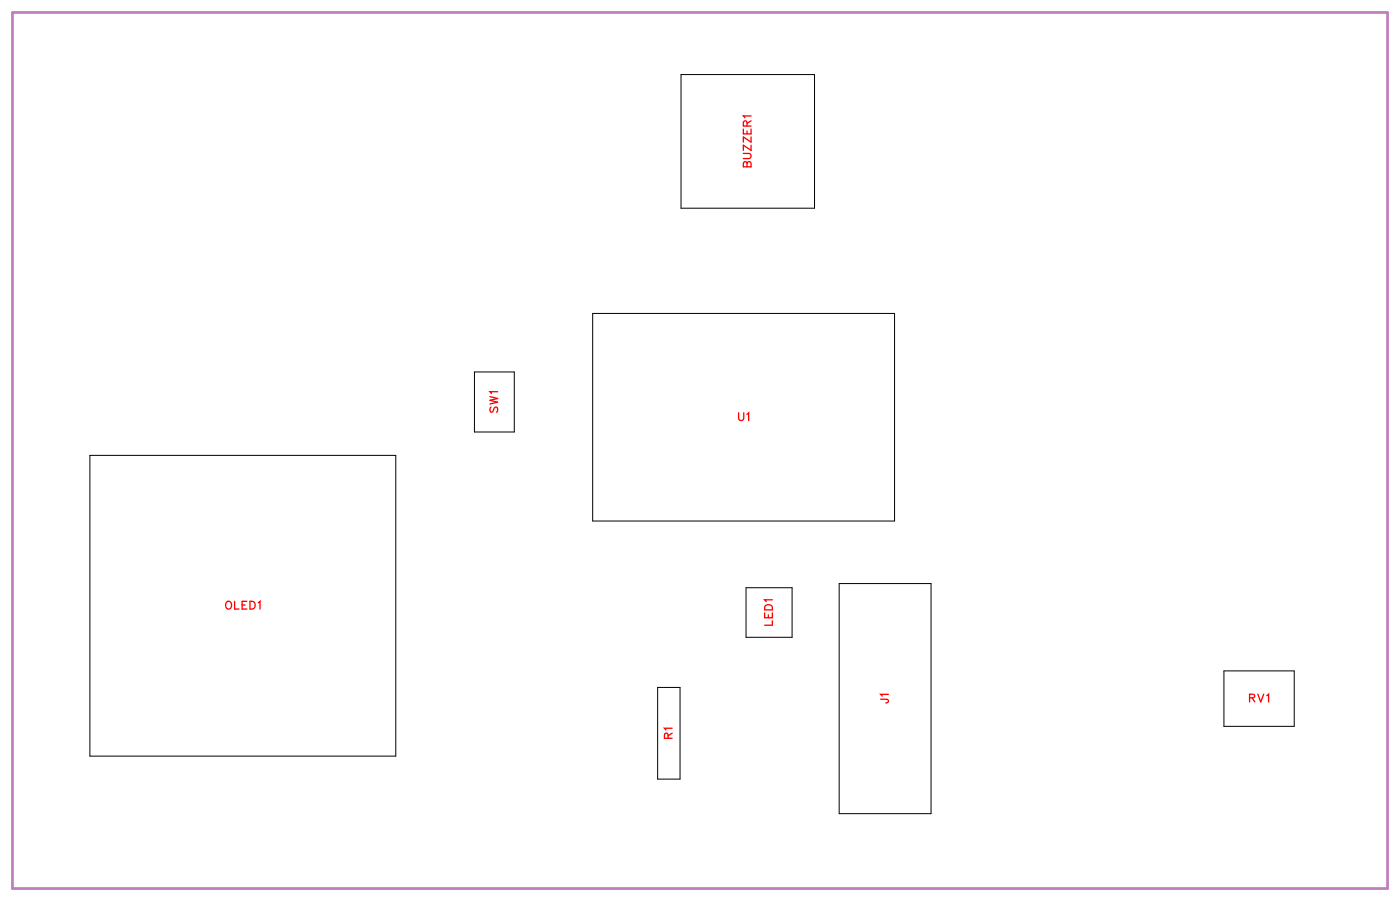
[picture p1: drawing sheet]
<svg xmlns="http://www.w3.org/2000/svg" width="128mm" height="83mm" viewBox="0 0 128 83" stroke-linecap="round" stroke-linejoin="round" font-family="sans-serif">
<path d="M1.1 1.1h126.2v80.3h-126.2z" fill="none" stroke="#bf80bf" stroke-width=".25"/>
<path d="M62.5 6.8h12.2v12.3h-12.2zM43.5 34.1h3.7v5.5h-3.7zM54.4 28.7h27.6v19h-27.6zM8.2 41.7h28.1v27.6h-28.1zM68.4 53.8h4.2v4.6h-4.2zM77 53.5h8.4v21h-8.4zM60.3 63h2.1v8.4h-2.1zM112.2 61.5h6.5v5h-6.5z" fill="none" stroke="#000" stroke-width=".09"/>
<g fill="none" stroke="#f00" stroke-width=".12">
<path d="M68.2 14.1h.5l.2 .2-.1 .2h-.6M68.2 11.8v.5h.7v-.5M68.5 15l-.1-.2h-.2v.5h.7v-.3l-.2-.2-.2 .1v.4M68.5 11.5v-.4h-.3v.4h.7M68.5 12v.3M68.9 10.6h-.7l.1 .2M68.9 13.3v.5l-.7-.5v.5M68.9 12.5v.5l-.7-.5v.5M68.9 11.1l-.4 .2M44.9 36.3l.7 .2-.7 .2 .7 .1-.7 .2M45 37.3l-.1 .2 .1 .3 .2-.1 .2-.4h.1l.1 .2-.1 .3M45.6 35.9h-.7l.2 .2"/>
<path d="M67.7 37.8v.5l.2 .2 .3-.1v-.6M68.5 38l.2-.2v.7M20.8 55.2v-.1a.33 .33 0 0 1 .4 .3 .33 .33 0 0 1-.4 .4l-.1-.3zM21.5 55.1v.7h.4M22.2 55.4h.3M22.6 55.1h-.4v.7h.4M22.9 55.1h.3a.38 .38 0 0 1 .2 .3 .38 .38 0 0 1-.2 .4h-.3zM23.7 55.2l.1-.1v.7M70.1 56.2v.4h.7v-.4M70.2 55.5a.39 .39 0 0 1 .6 .1v.3h-.7zM70.5 56.3v.3M70.8 55h-.7l.2 .1"/>
<path d="M70.8 56.9v.4h-.7M61.3 67.6l-.1-.4h-.1l-.2 .1v.3h.7M61.6 66.7h-.7l.2 .2M61.6 67.2l-.3 .2M80.8 64.1h.6v.2l-.2 .1M81.5 63.6h-.7l.1 .2M114.6 63.9h.4l.1-.2-.2-.1h-.3v.7M114.8 63.9l.3 .4M115.4 63.6l.2 .7 .3-.7M116.2 63.7l.1-.1v.7"/>
</g>
<g font-size="1.2" fill="#fff">
<text x="69.2" y="15.3" transform="rotate(-90 69.2 15.3)">BUZZER1</text>
<text x="45.9" y="37.8" transform="rotate(-90 45.9 37.8)">SW1</text>
<text x="67.7" y="38.8">U1</text>
<text x="20.6" y="56.1">OLED1</text>
<text x="71.1" y="57.3" transform="rotate(-90 71.1 57.3)">LED1</text>
<text x="81.8" y="64.5" transform="rotate(-90 81.8 64.5)">J1</text>
<text x="114.5" y="64.6">RV1</text>
<text x="61.9" y="67.7" transform="rotate(-90 61.9 67.7)">R1</text>
</g>
</svg>
